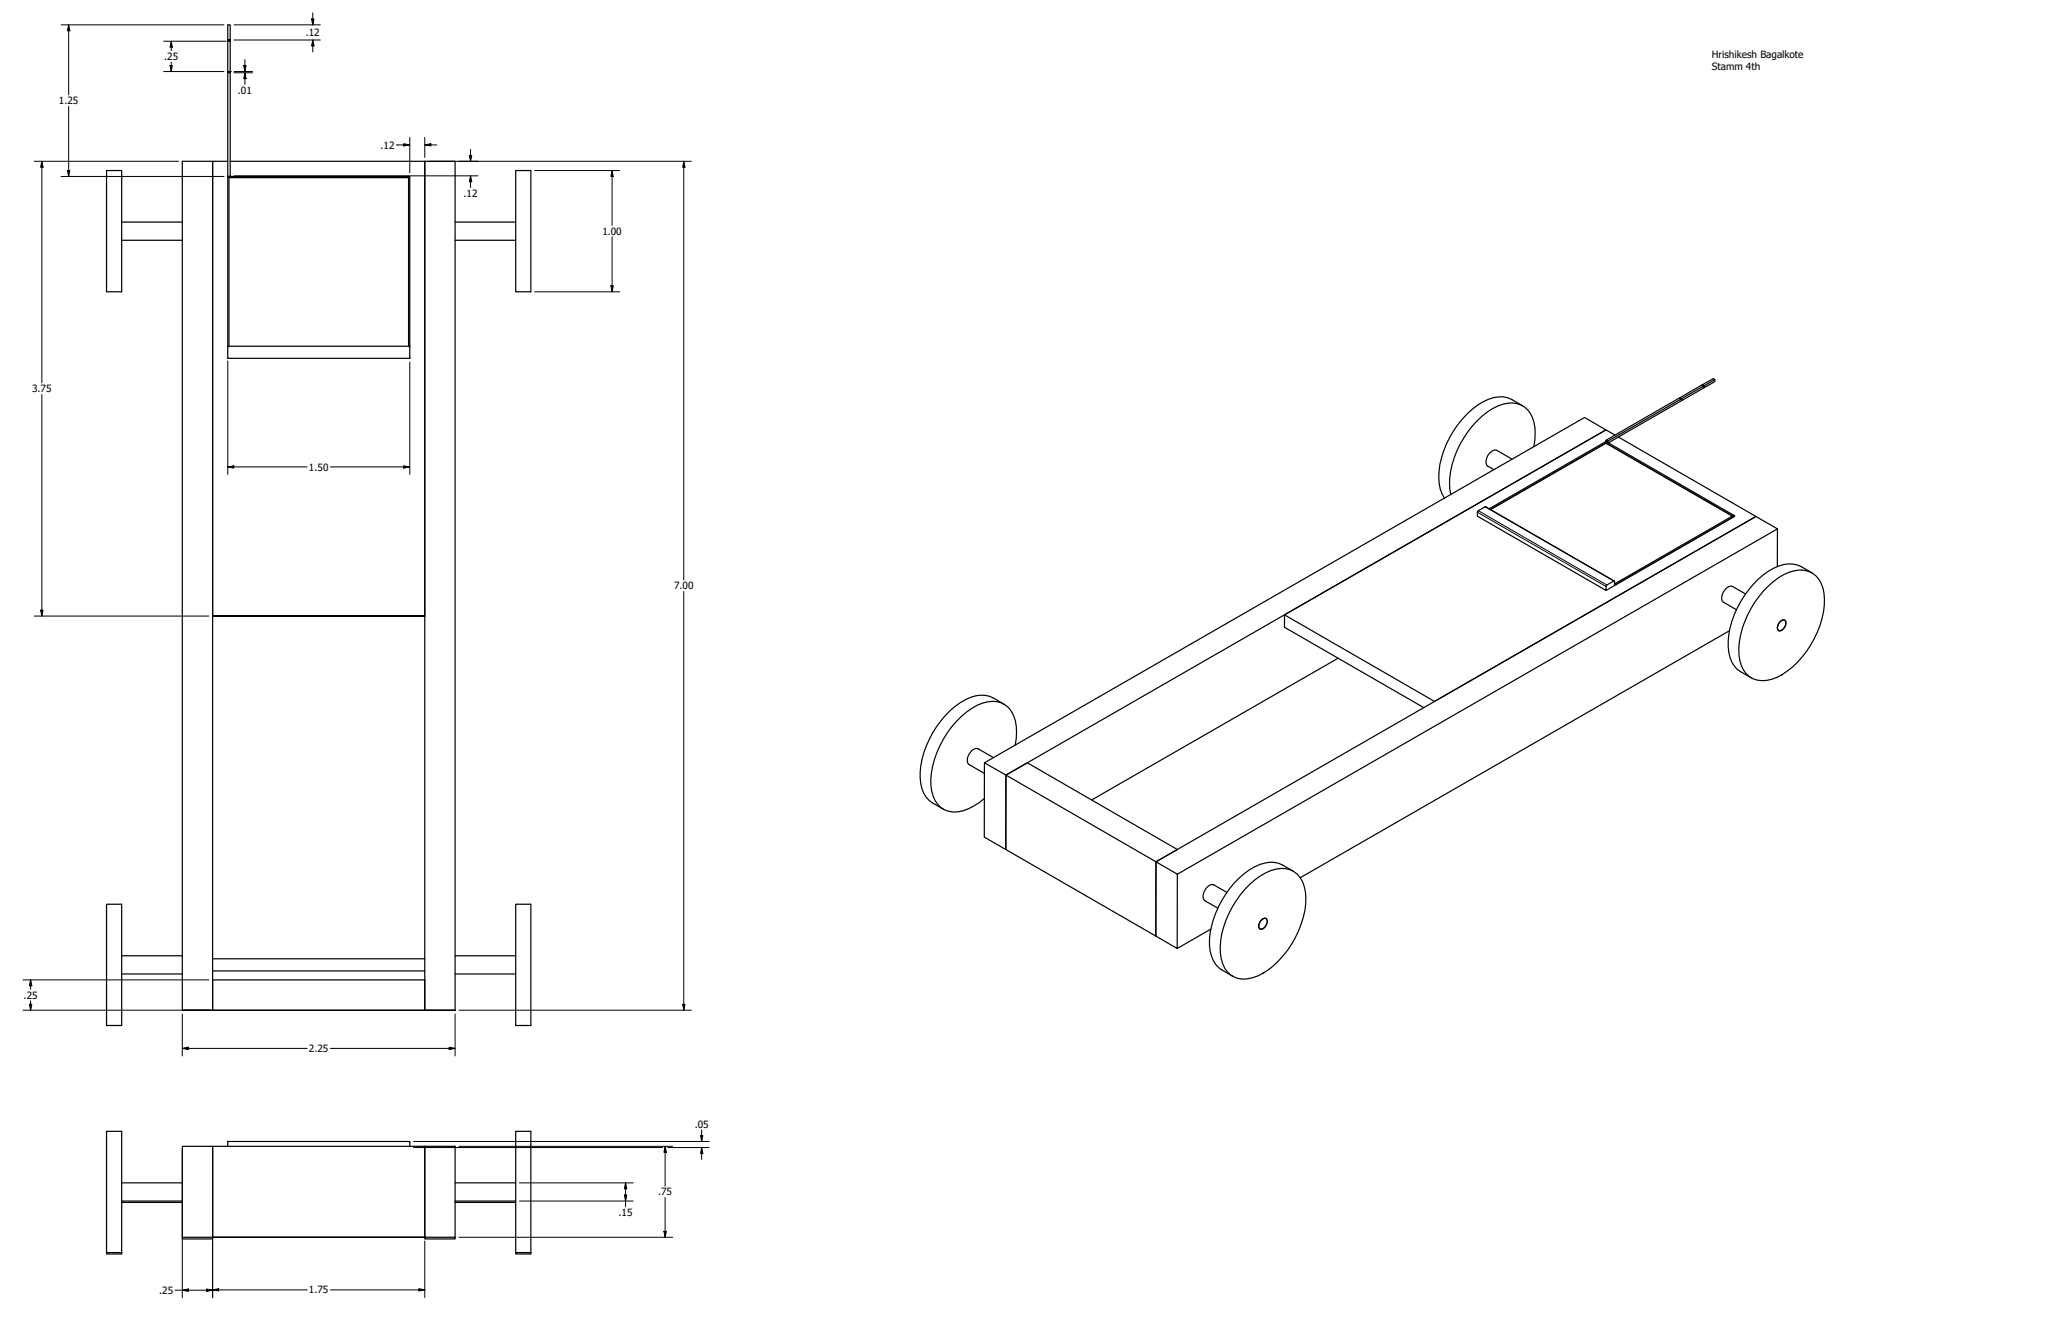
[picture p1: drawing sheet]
<svg xmlns="http://www.w3.org/2000/svg" width="864mm" height="559mm" viewBox="0 0 864 559" stroke-linecap="round" stroke-linejoin="round" font-family="sans-serif">
<!-- layer: Visible (ANSI) -->
<g fill="none" stroke="#000" stroke-width=".51">
<path d="M95.4 10.4h1.1v6.9h-1.1v-.5h1.1h-1.1zM95.4 17.3v12.7h1.1h-1.1v.5M96.5 17.3v13.2h-1.1M95.4 30.5v119.6h76.3v-76.2h-.5M96.5 30.5v43.4M44.6 71.4h6.4v50.8h-6.4zM95.4 73.9h.5M95.4 67.6h-6.3v190.5M95.9 73.9h75.3v.5h-75.3zM95.9 74.4v70.6M96.5 67.6h81.5v190.5M171.2 74.4v70.6"/>
<path d="M216.1 71.4h6.3v50.8h-6.3zM51 93h25.4M190.7 93h25.4M51 100.6h25.4M190.7 100.6h25.4M95.4 145h76.3M718.6 159v.8l-44.7 25.7M638 170a13.7 13.7 0 0 0-10-3.8 23.3 23.3 0 0 0-15.2 9.3 37.4 37.4 0 0 0-9.7 27.1l.4 2.3 1.7 3.8M704 166.9v-.3l.7 .3M704 166.6l9-5.2 .7 .4-9 5.1M704.7 166.9v.5l-1.1-.6-30.5 17.5-.2 .7M704.7 167.4l-.4 .2v-.4l-30.4 17.5-.2 .7"/>
<path d="M713.4 161.2l4.5-2.6 .7 .4-4.5 2.6M713.4 161.2v.4M713.4 161.2l.7 .4M714.1 161.6v.4l-.4-.2v.4l.4-.2M633.6 192.3l-6.4-3.6a4.3 4.3 0 0 0-4.5 4.3v1l.7 1.3 2.6 1.4M642.7 187.1a18.1 18.1 0 0 0-2.6-15.4 10.4 10.4 0 0 0-12.6-1.6 38.2 38.2 0 0 0-19 24.3 27.5 27.5 0 0 0-.6 12.7M672.9 185.7l-48.3 27.8M673.3 185.2l-.3-.3-49 28.2M676.7 182.2l-3.8-2.1-134.7 77.5M678.1 183.1l57.7 33.2-134.7 77.5-62.9-36.2v5.2l58.4 33.6M726.4 215.8l-53.4-30.6-.1 .5 53 30.5M726.4 215.9l-.3 .2"/>
<path d="M726.5 215.8l.3 .5-53.8 31M726.5 215.8l-50 28.8M744.8 221.6l-.1 15.7M759.3 240a14 14 0 0 0-11.9-3.5 29.7 29.7 0 0 0-16.4 12.9 35.2 35.2 0 0 0-6.6 23.9 11.1 11.1 0 0 0 5 8.1l4.5 2.6M178 258.1h-88.9h88.9M676.5 243.4l-53.9-31.1-3.4 1.9-.1 2 53.9 31.1v-1.6l.3-.7 3.2-1.6v1.7M731.4 248.8l-5.4-3.1a4 4 0 0 0-4.3 3.3 2.71 2.71 0 0 0 .5 3.3l5.4 3.1M741.1 245.4a19.6 19.6 0 0 1 14.9-6.5 9.9 9.9 0 0 1 8.3 9.6 37.5 37.5 0 0 1-11.3 29.1 21.8 21.8 0 0 1-14.9 7.5 9.5 9.5 0 0 1-9.1-8.6 35.5 35.5 0 0 1 8.1-26.7zM560.7 275.7l-103.2 59.4M724.7 264.2l-179.9 103.5M745.9 260.4l1.3-.7 .6 .1a2.92 2.92 0 0 1-2.5 4.4 2.09 2.09 0 0 1 0-3zM420.7 295a13.8 13.8 0 0 0-11.8-3.5 29.5 29.5 0 0 0-16.5 12.9 35.5 35.5 0 0 0-6.6 23.9 11.1 11.1 0 0 0 5 8.1l4.5 2.6"/>
<path d="M412.5 319.5l9 5.2-.1 31.2-9-5.3zM412.5 319.5l251.5-144.6 8.9 5.2-251.4 144.6M416.3 317.4l-6.4-3.7a3.9 3.9 0 0 0-4.3 3.2 2.84 2.84 0 0 0 .5 3.4l6.4 3.7M425.4 312.1a18.3 18.3 0 0 0-2.7-15.6 10.2 10.2 0 0 0-11-2 36.8 36.8 0 0 0-20.2 23.6 23 23 0 0 0 .4 17.3 10.1 10.1 0 0 0 13.9 3.4l4.5-2.6 2.2-1.7M421.5 324.7l62.9 36.3 251.4-144.7 9 5.3-251.5 144.6M421.5 324.7l9-5.2 62.8 36.4-8.9 5.1-.1 31.1-62.9-36.2zM44.6 378.8h6.4v50.8h-6.4zM216.1 378.8h6.3v50.8h-6.3zM484.4 361l8.9 5.2v31.1l-9-5.2zM514.1 373.8l-5.4-3.1a3.9 3.9 0 0 0-4.3 3.3 2.77 2.77 0 0 0 .5 3.3l5.4 3.1M523.8 370.3a20.2 20.2 0 0 1 14.9-6.4 10.1 10.1 0 0 1 8.3 9.6 37.9 37.9 0 0 1-11.3 29 22.2 22.2 0 0 1-15 7.6 9.6 9.6 0 0 1-9-8.6 36.5 36.5 0 0 1 10-29.1zM541.9 364.9l-4.4-2.5a12 12 0 0 0-11.7 .6 39.4 39.4 0 0 0-19 33 12.1 12.1 0 0 0 5.3 10.3l4.4 2.6"/>
<path d="M507.4 389.2l-14.1 8.1M528.5 385.4l1.4-.8 .6 .1a2.92 2.92 0 0 1-2.6 4.4 2.55 2.55 0 0 1 .6-3.7zM51 400.4h25.4M51 408h25.4M89.1 410.5h88.9v12.7h-88.9zM89.1 401.6h88.9M89.1 406.7h88.9M190.7 400.4h25.4M190.7 408h25.4M76.4 423.2h12.7zM76.4 423.2v-355.6h12.7v355.6M89.1 423.2h88.9"/>
<path d="M178 423.2h12.7zM178 423.2v-355.6h12.7v355.6M51 495.5h25.4M76.4 480.2h12.7v38.1h-12.7zM95.4 480.2v-2h76.3v2M178 480.2h12.7v38.1h-12.7zM190.7 495.5h25.4M51 503.1h25.4M51 503.7h25.4M76.4 518.3v.7h12.7v-.7h88.9h-88.9v-38.1h88.9v38.8h12.7v-.7M190.7 503.1h25.4M190.7 503.7h25.4"/>
<path d="M44.6 524.7v.6h6.4v-51.4h-6.4v50.8h6.4M216.1 524.7v.6h6.3v-51.4h-6.3v50.8h6.3"/>
</g>
<g fill="#000">
<circle cx="96.5" cy="30" r=".25"/>
<circle cx="95.4" cy="73.9" r=".25"/>
<circle cx="96.5" cy="73.9" r=".25"/>
<circle cx="178" cy="518.3" r=".25"/>
</g>
<!-- layer: Visible Narrow (ANSI) -->
<path d="M672.9 184.6l.8 .4M673.1 184.3l.8 .4M619.1 214.6l53.9 31.1M619.4 213.9l53.9 31.1M622.3 212.3l53.9 31.1M624.4 213.4l48.5-27.9 53.2 30.6M726.8 216.2l-50.3 28.9" fill="none" stroke="#000" stroke-width=".42"/>
<!-- layer: Dimension (ANSI) -->
<g fill="none" stroke="#000" stroke-width=".42">
<path d="M25.6 10.4h68.3M28.8 10.4l.5 2.5h-1zM28.8 10.4v29.4M68.6 17.3h26.3M71.8 17.3l.4 2.4h-1zM71.8 17.3v3.9M98 10.4h36.2M98 16.8h36.2M130.6 7.9h1l-.5 2.5zM131.1 16.8l.5 2.4h-1zM131.1 5.4v5M131.1 16.8v5"/>
<path d="M68.6 30h25.3M71.2 27.5h1l-.4 2.5zM71.8 26v4M98 30h7.8M98 30.5h7.8M102.1 27.5h1l-.5 2.5zM102.6 30.5l.5 2.5h-1zM102.6 25v5M102.6 30.5v4.9M28.8 44.6v29.3M171.7 57.5v14.8M178 57.5v8.5"/>
<path d="M14.4 67.6h60.4M17.5 67.6l.5 2.4h-1zM17.5 67.6v92.8M25.6 73.9h68.3M28.3 71.4h1l-.5 2.5zM98 73.7h102.3M166.1 60.7h5.6M169.2 60.2l2.5 .5-2.5 .5zM178 60.7l2.5-.5v1zM178 60.7h5M179.6 67.6h110.1M196.7 65.1h1l-.5 2.5z"/>
<path d="M197.2 73.7l.5 2.4h-1zM197.2 62.5v5.1M197.2 73.7v4.8M224 71.4h35.7M256.5 71.4l.5 2.5h-1zM256.5 71.4v23M286.5 67.6l.5 2.4h-.9zM286.5 67.6v175.4M256.5 99.2v23M256 119.7h1l-.5 2.5zM224 122.2h35.7M95.4 151.2v47.6"/>
<path d="M171.7 151.7v47.1M17.5 165.2v92.9M95.4 195.6l2.6-.5v1zM95.4 195.6h33.3M138.4 195.6h33.3M169.2 195.1l2.5 .5-2.5 .5zM14.4 258.1h73.1M17 255.6h1l-.5 2.5zM286.5 247.8v175.4M9.7 410.5h77.8M12.8 410.5l.5 2.4h-1zM12.8 410.5v3.9"/>
<path d="M12.8 419.2v4M9.7 423.2h77.8M12.3 420.7h1l-.5 2.5zM76.4 439.2l2.5-.5v1zM76.4 439.2h52.3M76.4 424.8v17.5M138.4 439.2h52.3M188.2 438.7l2.5 .5-2.5 .5zM190.7 424.8v17.5M192.3 423.2h97.4M286.1 420.7h.9l-.5 2.5zM173.3 478.2h123.9"/>
<path d="M293.6 475.7h.9l-.5 2.5zM294 473.3v4.9M76.4 481.8v61.8M89.1 481.8v61.8M173.3 480.7h104.4M192.3 480.2h89.6M217.7 495.5h47.6M262.1 495.5l.5 2.5h-1zM262.1 495.5v10M278.7 480.2l.5 2.5h-1zM278.7 480.2v16.7M279.7 480.7h17.5"/>
<path d="M294 480.7l.5 2.5h-.9zM294 480.7v5M178 519.9v23.6M192.3 518.3h89.6M217.7 503.1h47.6M261.6 500.6h1l-.5 2.5zM278.2 515.8h1l-.5 2.5zM278.7 501.6v16.7M86.6 539.9l2.5 .5-2.5 .6zM175.5 539.8l2.5 .5-2.5 .5zM73.3 540.4h15.8M76.4 540.4l2.5-.5v1.1z"/>
<path d="M89.1 540.3l2.5-.5v1zM89.1 540.3h39.6M138.4 540.3h39.6"/>
</g>
<g fill="#000">
<path d="M28.8 10.4l.5 2.5h-1z" fill-rule="evenodd"/>
<path d="M71.8 17.3l.4 2.4h-1z" fill-rule="evenodd"/>
<path d="M130.6 7.9h1l-.5 2.5z" fill-rule="evenodd"/>
<path d="M131.1 16.8l.5 2.4h-1z" fill-rule="evenodd"/>
<path d="M71.2 27.5h1l-.4 2.5z" fill-rule="evenodd"/>
<path d="M102.1 27.5h1l-.5 2.5z" fill-rule="evenodd"/>
<path d="M102.6 30.5l.5 2.5h-1z" fill-rule="evenodd"/>
<path d="M17.5 67.6l.5 2.4h-1z" fill-rule="evenodd"/>
<path d="M28.3 71.4h1l-.5 2.5z" fill-rule="evenodd"/>
<path d="M169.2 60.2l2.5 .5-2.5 .5z" fill-rule="evenodd"/>
<path d="M178 60.7l2.5-.5v1z" fill-rule="evenodd"/>
<path d="M196.7 65.1h1l-.5 2.5z" fill-rule="evenodd"/>
<path d="M197.2 73.7l.5 2.4h-1z" fill-rule="evenodd"/>
<path d="M256.5 71.4l.5 2.5h-1z" fill-rule="evenodd"/>
<path d="M286.5 67.6l.5 2.4h-.9z" fill-rule="evenodd"/>
<path d="M256 119.7h1l-.5 2.5z" fill-rule="evenodd"/>
<path d="M95.4 195.6l2.6-.5v1z" fill-rule="evenodd"/>
<path d="M169.2 195.1l2.5 .5-2.5 .5z" fill-rule="evenodd"/>
<path d="M17 255.6h1l-.5 2.5z" fill-rule="evenodd"/>
<path d="M12.8 410.5l.5 2.4h-1z" fill-rule="evenodd"/>
<path d="M12.3 420.7h1l-.5 2.5z" fill-rule="evenodd"/>
<path d="M76.4 439.2l2.5-.5v1z" fill-rule="evenodd"/>
<path d="M188.2 438.7l2.5 .5-2.5 .5z" fill-rule="evenodd"/>
<path d="M286.1 420.7h.9l-.5 2.5z" fill-rule="evenodd"/>
<path d="M293.6 475.7h.9l-.5 2.5z" fill-rule="evenodd"/>
<path d="M262.1 495.5l.5 2.5h-1z" fill-rule="evenodd"/>
<path d="M278.7 480.2l.5 2.5h-1z" fill-rule="evenodd"/>
<path d="M294 480.7l.5 2.5h-.9z" fill-rule="evenodd"/>
<path d="M261.6 500.6h1l-.5 2.5z" fill-rule="evenodd"/>
<path d="M278.2 515.8h1l-.5 2.5z" fill-rule="evenodd"/>
<path d="M76.4 540.4l2.5-.5v1.1z" fill-rule="evenodd"/>
<path d="M89.1 540.3l2.5-.5v1z" fill-rule="evenodd"/>
<path d="M86.6 539.9l2.5 .5-2.5 .6z" fill-rule="evenodd"/>
<path d="M175.5 539.8l2.5 .5-2.5 .5z" fill-rule="evenodd"/>
</g>
<g font-size="4.2">
<text x="128.1" y="15.2">.12</text>
<text x="68.8" y="25.1">.25</text>
<text x="717.3" y="24.2">Hrishikesh Bagalkote</text>
<text x="717.3" y="29.2">Stamm 4th</text>
<text x="99.7" y="39.3">.01</text>
<text x="24.7" y="43.7">1.25</text>
<text x="159.4" y="62.2">.12</text>
<text x="194.2" y="82.4">.12</text>
<text x="252.4" y="98.4">1.00</text>
<text x="13.5" y="164.3">3.75</text>
<text x="129.5" y="197.1">1.50</text>
<text x="282.4" y="246.9">7.00</text>
<text x="9.9" y="418.3">.25</text>
<text x="129.5" y="440.7">2.25</text>
<text x="291.1" y="472.4">.05</text>
<text x="275.8" y="500.8">.75</text>
<text x="259.2" y="509.3">.15</text>
<text x="66.7" y="542">.25</text>
<text x="129.5" y="541.8">1.75</text>
</g>
</svg>
